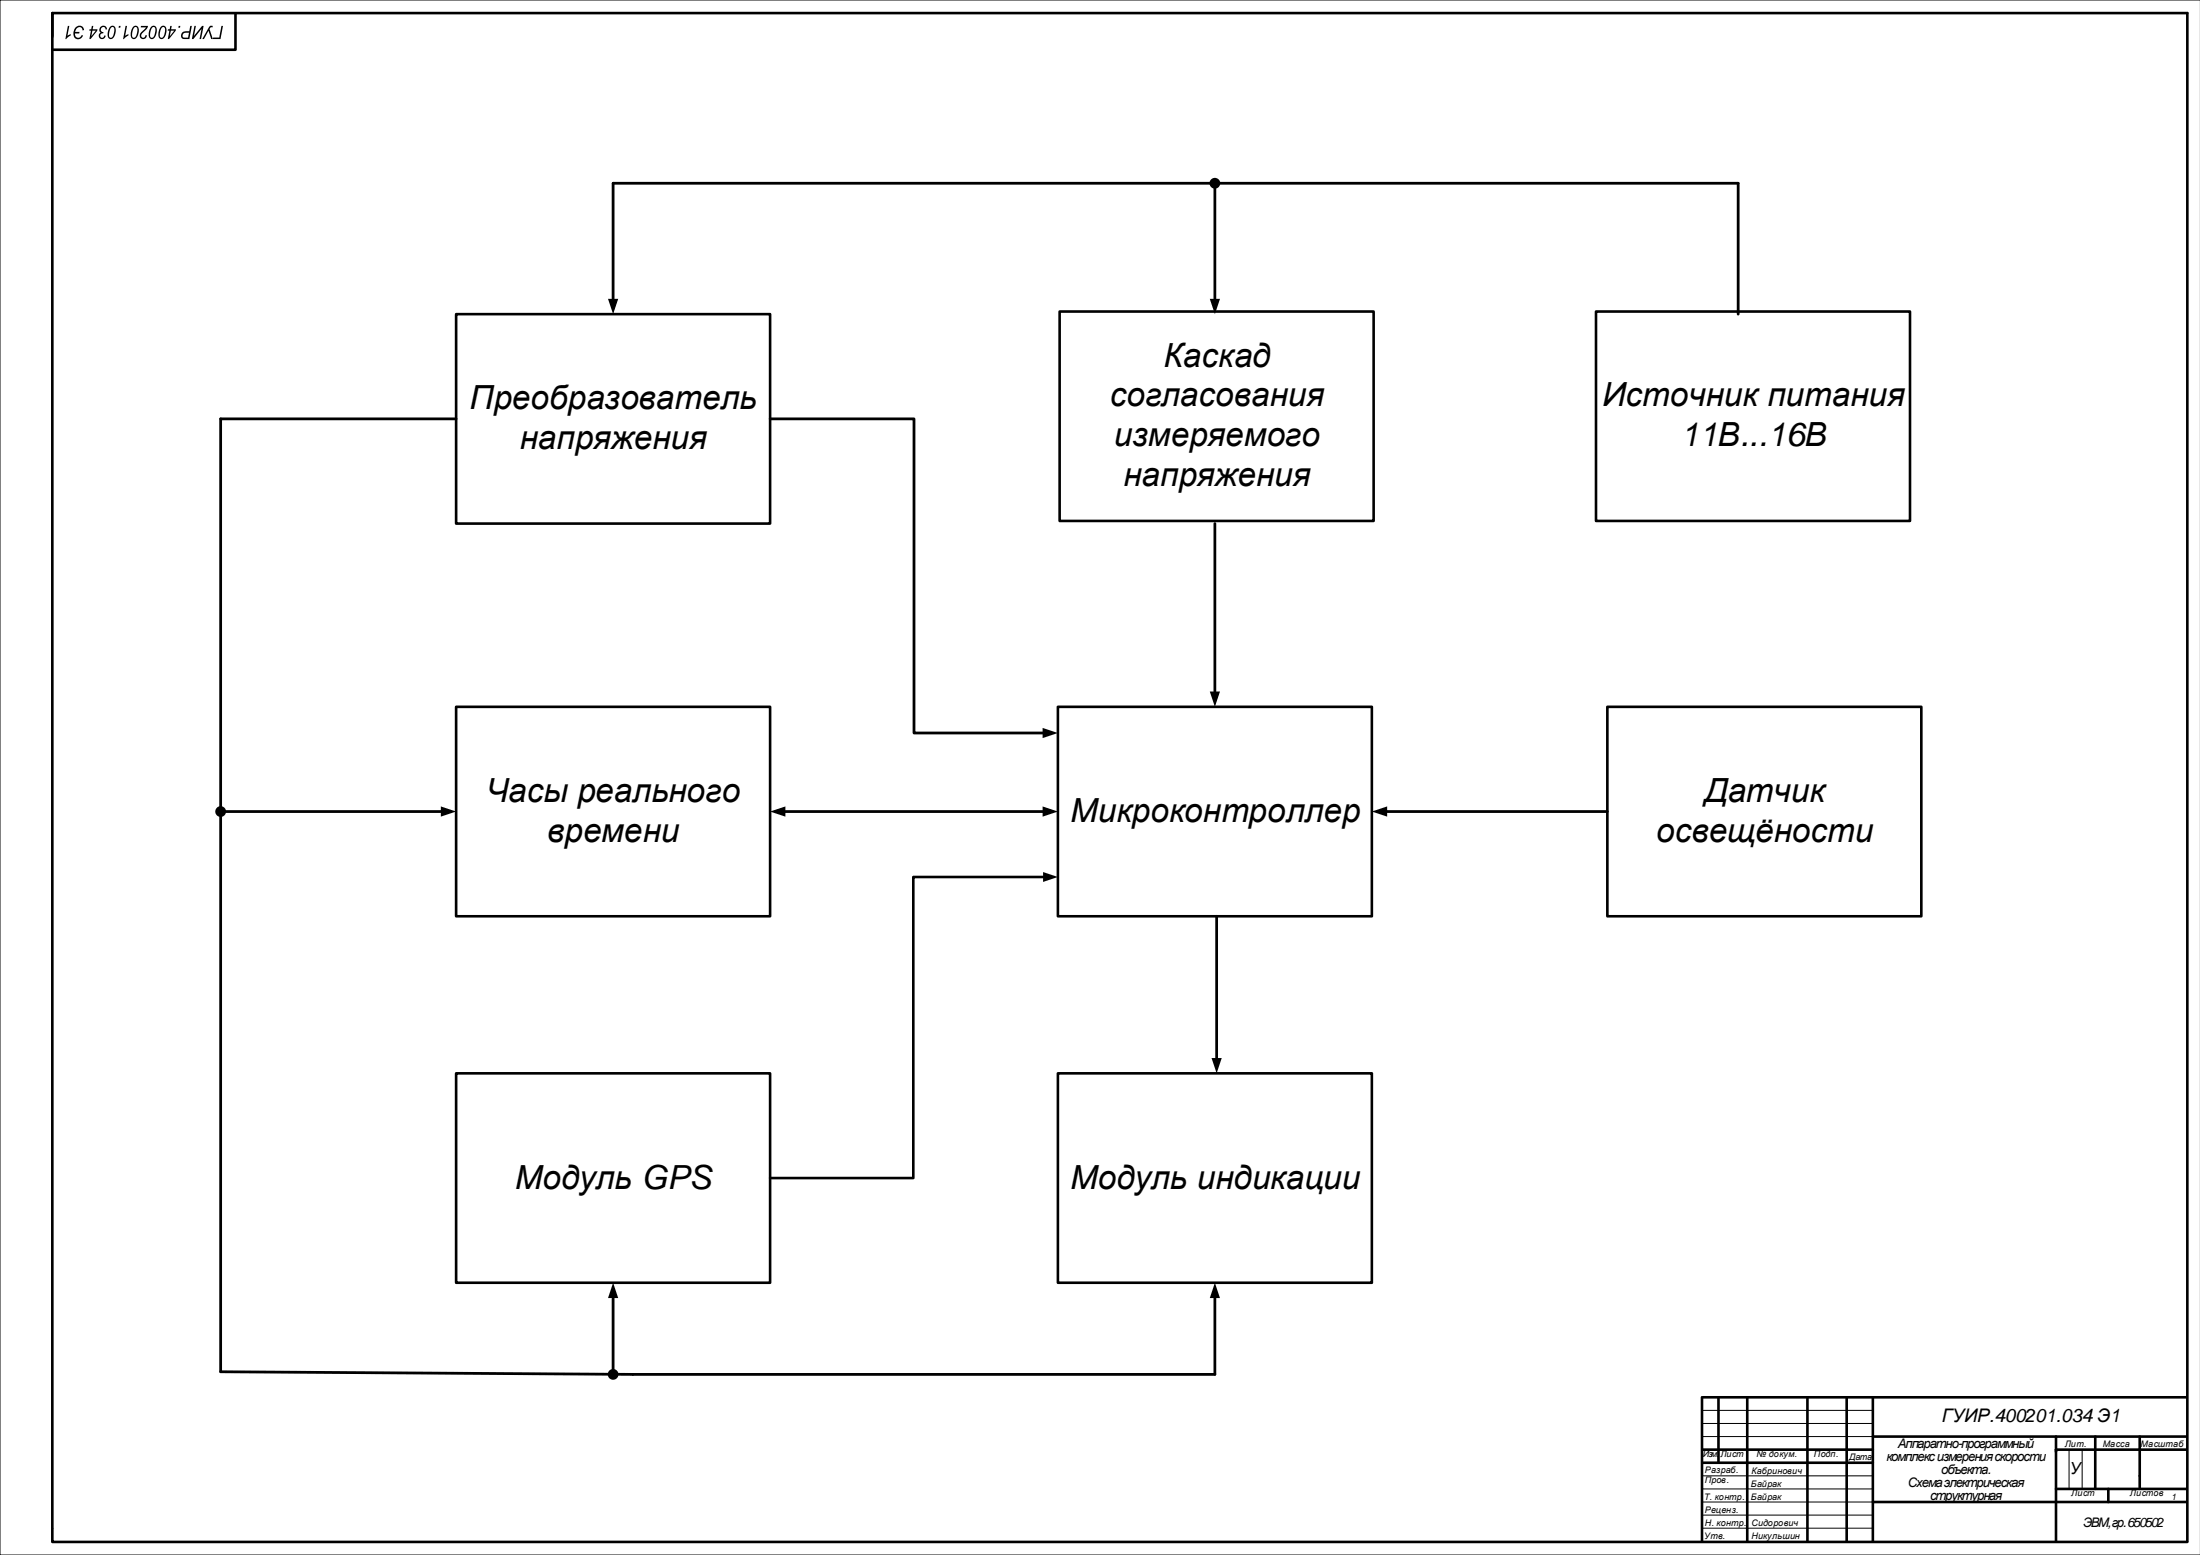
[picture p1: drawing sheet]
<svg xmlns="http://www.w3.org/2000/svg" width="841mm" height="594mm" viewBox="0 0 841 594" stroke-linecap="round" stroke-linejoin="round" font-family="sans-serif">
<g fill="none" stroke="#000" stroke-width="1">
<path d="M20 14v-9h816v583.8M20 5v578.7M90 5.4v13.6h-70M650.5 533.7v55.1M650.8 533.7h185M656.8 534.3v24.4M667.8 533.7v55.1M690.8 533.7v55.1M705.8 533.7v55.1M715.8 533.7v55.1M650.8 553.7h65M650.8 558.7h65"/>
<path d="M715.8 548.7h120M785.8 548.7v40.1M785.8 553.7h50M800.8 548.7v20.1M817.8 548.7v20.1M715.8 573.8h120M785.8 568.8h50M805.8 568.8v5M20 584v5h816"/>
</g>
<path d="M840.9 0h-840.9v594h840.9M650.8 538.8h65M650.8 543.8h65M650.8 548.7h65M790.8 553.7v15.1M795.8 553.7v15.1M650.8 563.7h65M650.8 568.8h65M650.8 573.8h65M650.8 578.7h65M650.8 583.7h65" fill="none" stroke="#000" stroke-width=".38"/>
<g fill="#000">
<path d="M25.9 9.9h.6l-.7 3.8 1.3-.7-.1 .6-2 1.3zM29 10.4a1.77 1.77 0 0 1 1.9-.5 1.77 1.77 0 0 1 1.2 1.6l-.5 .1a1.36 1.36 0 0 0-1.5-1.3 1.36 1.36 0 0 0-1.3 1.5l-.1 .4h1.7l-.1 .6h-1.6a1.31 1.31 0 0 0 .9 1.6 1.31 1.31 0 0 0 1.6-1l.6 .1a1.93 1.93 0 0 1-2.5 1.4 1.93 1.93 0 0 1-1.2-2.5zM45.5 9.9h.6l-.1 .7h-.7zM68.3 9.9h.6l-.1 .7h-.6z"/>
<path d="M42.2 10.2a1.36 1.36 0 0 1 1.7-.1 1.36 1.36 0 0 1 .3 1.8 2.62 2.62 0 0 1-2.1 3 2.66 2.66 0 0 1-.6-3.7zM42.4 10.6l-.6 1.8a1.45 1.45 0 0 0 .5 2 3.1 3.1 0 0 0 .9-4.1zM38.4 10.3a1.41 1.41 0 0 1 1.6-.4 1.41 1.41 0 0 1 .9 1.3l-.5 .1a.91 .91 0 0 0-1-.9 .91 .91 0 0 0-.9 1 .91 .91 0 0 0 1 .8l-.1 .5a.85 .85 0 0 0-1.2 .5 .85 .85 0 0 0 .6 1.1 .85 .85 0 0 0 1.1-.8l.5 .1a1.34 1.34 0 0 1-2 1.2 1.34 1.34 0 0 1 .1-2.3 1.38 1.38 0 0 1-.1-2.2zM35.1 9.9h.6l-.3 1.3h1.9l-.2 .6-2.5 3.1h-.4l.6-3.2h-.7l.1-.5h.7zM35.3 11.7l-.4 2.1 1.7-2.1z"/>
<path d="M65.1 9.9h.5l-.2 1.3h1.8l-.1 .6-2.5 3.1h-.5l.6-3.2h-.6l.1-.5h.6zM65.3 11.7l-.4 2.1 1.7-2.1zM61.6 10.2a1.36 1.36 0 0 1 1.7-.1 1.36 1.36 0 0 1 .3 1.8 2.62 2.62 0 0 1-2.1 3 2.65 2.65 0 0 1-.6-3.7zM61.8 10.6l-.6 1.8a1.45 1.45 0 0 0 .5 2 3.1 3.1 0 0 0 .9-4.1zM57.8 10.2a1.36 1.36 0 0 1 1.8-.1 1.36 1.36 0 0 1 .3 1.8 2.62 2.62 0 0 1-2.1 3 2.65 2.65 0 0 1-.6-3.7zM58.1 10.6l-.6 1.8a1.45 1.45 0 0 0 .5 2 3.1 3.1 0 0 0 .9-4.1zM53.9 9.9h2.7l-.5 1.1-1.6 1.6a.9 .9 0 0 0-.5 1.3 .9 .9 0 0 0 1.4 .1l.2-.6 .6 .1a1.44 1.44 0 0 1-2.2 1.2 1.44 1.44 0 0 1 .1-2.5l1.7-1.7h-2zM51 10.2a1.36 1.36 0 0 1 1.7-.1 1.36 1.36 0 0 1 .4 1.8 2.62 2.62 0 0 1-2.2 3 2.65 2.65 0 0 1-.6-3.7zM51.2 10.6l-.6 1.8a1.45 1.45 0 0 0 .5 2 3.1 3.1 0 0 0 1-4.1zM48 9.9h.6l-.8 3.8 1.3-.7-.1 .6-2 1.3z"/>
<path d="M84.6 9.9h.6l-.9 5h-2.9l.1-.6h2.3zM80.1 10l1.2-.1-.1 .6-.6-.1-.5 .7 1.2 3.8h-.6l-1-3.2-1.7 3.2h-.7zM74.3 9.9h.6l-.8 3.8 3.1-3.8h.6l-1 5h-.5l.7-3.8-3.1 3.8h-.6zM69.7 12.4l.9-.4 1.7-.1 .4-2h.6l-.9 5h-1.9a1.4 1.4 0 0 1-1.3-1 1.4 1.4 0 0 1 .5-1.5zM70.1 12.9a.83 .83 0 0 0-.3 1 .83 .83 0 0 0 .9 .5h1.2l.3-1.9-1.6 .1z"/>
</g>
<path d="M404.3 270h120v80h-120z" fill-rule="evenodd" fill="#fff"/>
<path d="M404.3 270h120v80h-120z" fill="none" stroke="#000" stroke-width="1"/>
<path d="M174.3 270h120v80h-120z" fill-rule="evenodd" fill="#fff"/>
<path d="M174.3 270h120v80h-120z" fill="none" stroke="#000" stroke-width="1"/>
<path d="M614.3 270h120v80h-120z" fill-rule="evenodd" fill="#fff"/>
<path d="M614.3 270h120v80h-120z" fill="none" stroke="#000" stroke-width="1"/>
<path d="M405 119h120v80h-120z" fill-rule="evenodd" fill="#fff"/>
<path d="M405 119h120v80h-120z" fill="none" stroke="#000" stroke-width="1"/>
<path d="M610 119h120v80h-120z" fill-rule="evenodd" fill="#fff"/>
<path d="M610 119h120v80h-120z" fill="none" stroke="#000" stroke-width="1"/>
<path d="M174.3 120h120v80h-120z" fill-rule="evenodd" fill="#fff"/>
<path d="M174.3 120h120v80h-120z" fill="none" stroke="#000" stroke-width="1"/>
<path d="M404.3 410h120v80h-120z" fill-rule="evenodd" fill="#fff"/>
<path d="M404.3 410h120v80h-120z" fill="none" stroke="#000" stroke-width="1"/>
<path d="M174.3 410h120v80h-120z" fill-rule="evenodd" fill="#fff"/>
<path d="M399.1 335h-50v115h-54.8M174.3 410h120v80h-120z" fill="none" stroke="#000" stroke-width="1"/>
<path d="M294.3 160h55v120h49.7M299.7 310h99.3M465 350v54.6M234.3 495.4v29.6" fill="none" stroke="#000" stroke-width="1.1"/>
<path d="M398.5 278.1l5.8 1.9-5.8 1.9zM294.3 310l5.9-1.9v3.8zM398.5 308.1l5.8 1.9-5.8 1.9zM398.7 333.1l5.6 1.9-5.6 1.9zM463.1 404.2h3.8l-1.9 5.8zM234.3 490l2 5.8h-3.9z" fill="#000"/>
<circle cx="234.3" cy="525" r="1" fill="#fff"/>
<circle cx="234.3" cy="525" r="1" fill="none" stroke="#000" stroke-width="2.1"/>
<circle cx="84.3" cy="310" r="1" fill="#fff"/>
<circle cx="84.3" cy="310" r="1" fill="none" stroke="#000" stroke-width="2.1"/>
<path d="M464.3 70v44.6M234.3 114.6v-44.6h430v50M84.3 160h90M85.3 310h83.7M529.7 310h84.6" fill="none" stroke="#000" stroke-width="1.1"/>
<path d="M232.4 114.2h3.9l-2 5.8zM462.4 114.2h3.9l-2 5.8zM168.5 308.1l5.8 1.9-5.8 1.9zM524.3 310l5.9-1.9v3.8z" fill="#000"/>
<circle cx="464.3" cy="70" r="1" fill="#fff"/>
<circle cx="464.3" cy="70" r="1" fill="none" stroke="#000" stroke-width="2.1"/>
<path d="M84.3 160v364l157.5 1h222.5v-29.6M464.3 200v64.6" fill="none" stroke="#000" stroke-width="1.1"/>
<path d="M462.4 264.2h3.9l-2 5.8zM464.3 490l2 5.8h-3.9z" fill="#000"/>
<g font-size="12.7">
<text x="444.7" y="140">Каскад</text>
<text x="424.2" y="155.3">согласования</text>
<text x="612.3" y="155.3">Источник питания</text>
<text x="179.5" y="156.3">Преобразователь</text>
<text x="198.6" y="171.5">напряжения</text>
<text x="425.8" y="170.5">измеряемого</text>
<text x="642.3" y="170.5">11В...16В</text>
<text x="429.4" y="185.8">напряжения</text>
<text x="185.8" y="306.3">Часы реального</text>
<text x="651.4" y="306.3">Датчик</text>
<text x="409" y="314">Микроконтроллер</text>
<text x="209.1" y="321.6">времени</text>
<text x="633" y="321.6">освещёности</text>
<text x="196.8" y="454">Модуль GPS</text>
<text x="409" y="454">Модуль индикации</text>
</g>
<text font-size="7.2" x="742.2" y="543.4">ГУИР.400201.034 Э1</text>
<text font-size="6.4" x="791.1" y="563.2">У</text>
<g font-size="5">
<text x="725.4" y="553">Аппаратно-программный</text>
<text x="721" y="558">комплекс измерения скорости</text>
<text x="741.9" y="563">объекта.</text>
<text x="729.2" y="568">Схема электрическая</text>
<text x="737.7" y="572.9">структурная</text>
<text x="796.2" y="583.3">ЭВМ,гр.650502</text>
</g>
<g font-size="3.4">
<text x="650.8" y="556.6">Изм.</text>
<text x="657.5" y="556.6">Лист</text>
<text x="671.3" y="556.6">№ докум.</text>
<text x="693.3" y="556.6">Подп.</text>
<text x="706.8" y="557.5">Дата</text>
<text x="789.2" y="552.7">Лит.</text>
<text x="803.7" y="552.7">Масса</text>
<text x="818.1" y="552.7">Масштаб</text>
<text x="651.6" y="562.8">Разраб.</text>
<text x="669.4" y="563.1">Кабринович</text>
<text x="651.6" y="566.6">Пров.</text>
<text x="669.2" y="568.1">Байрак</text>
<text x="651.3" y="572.8">Т. контр.</text>
<text x="669.2" y="573.1">Байрак</text>
<text x="791.7" y="571.5">Лист</text>
<text x="814.1" y="571.5">Листов</text>
<text x="829.8" y="572.8">1</text>
<text x="651.6" y="577.8">Реценз.</text>
<text x="651.4" y="587.8">Утв.</text>
<text x="651.6" y="582.8">Н. контр.</text>
<text x="669.4" y="582.8">Сидорович</text>
<text x="669.4" y="587.8">Никульшин</text>
</g>
</svg>
